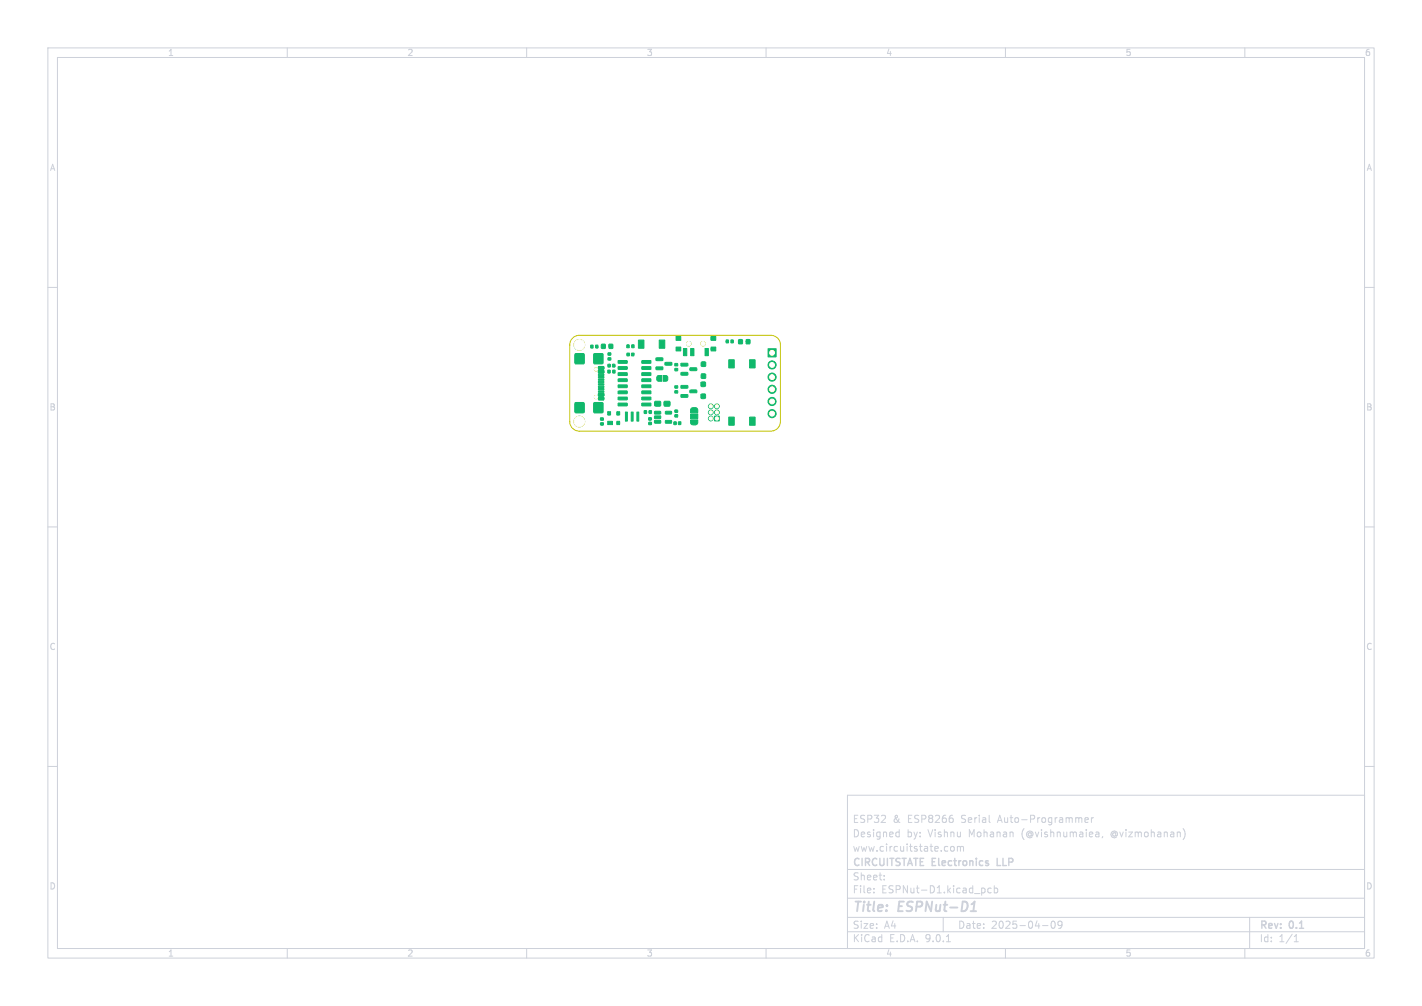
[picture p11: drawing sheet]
<svg xmlns="http://www.w3.org/2000/svg" width="297mm" height="210mm" viewBox="0 0 297 210" stroke-linecap="round" stroke-linejoin="round" font-family="sans-serif">
<g fill="none" stroke="#cdd1da" stroke-width=".21">
<path d="M10 10h277v190h-277zM12 12h273v186h-273zM60 10v2M110 10v2M160 10v2M210 10v2M260 10v2M10 60h2M285 60h2M10 110h2M285 110h2M10 160h2"/>
<path d="M177 166h108v32h-108zM187.4 173.7l.4 .1M187.8 173.2v1.5M187.8 174.6l-.4 .1M198.7 176.8l.3-.1 .3 .3v.4l-.3 .3-.3-.1-.2-.2zM199 170.9v.7M200 176.8l.4-.1 .2 .2M200 176.7v1M200.6 176.9l.2-.2 .4 .1v.9M200.6 176.9v.8M206.7 171.6l.1 .1M226.6 171.2l.7-.1-.1-.3-.4-.1-.2 .2 .1 .7h.5"/>
<path d="M228 170.7v1M228.4 170.7l-.4 .3M229 173.7h.3l.2 .2v.8M229.5 174.6l-.5 .1M229.5 174.1h-.5M230.3 174.6l-.1 .3M247.1 173a1.72 1.72 0 0 1 0 2.3M285 160h2M60 198v2M110 198v2M160 198v2M177 194.5h108"/>
<path d="M177 191.5h108M177 187.5h108M177 181.5h108M182.5 186.3v.1M182.5 185.5v.1M184.7 183.6v.1M184.7 182.8v.1M197 191.5v3M197.7 196.6h.8M205.5 185.4l.2 .3v.4l-.2 .3M207 185.5l-.4-.1-.3 .3 .2 .6h.5M207.7 185.5l.4-.1 .3 .3-.2 .6h-.5"/>
<path d="M207.7 184.9v1.5M210 198v2M217.7 193.2h1.2M219.7 192.4l.2-.1a.8 .8 0 0 1 .5 .7 .8 .8 0 0 1-.5 .8 1 1 0 0 1-.2-1.4zM221.8 192.9l-.3 .3h-.4l-.1-.3 .1-.5 .4-.1 .2 .1a.99 .99 0 0 1-.3 1.4h-.3M260 198v2M261 191.5v6.5M270.3 196.6h.9M270.3 195.5l.4-.4v1.5"/>
</g>
<path d="M202.7 190.2h1.2M203.1 188.7l.5-.5-.3 2" fill="none" stroke="#cdd1da" stroke-width=".4"/>
<path d="M208.3 179.2v1.5h.7" fill="none" stroke="#cdd1da" stroke-width=".3"/>
<g fill="#10b86b" stroke="#10b86b" stroke-width=".21">
<path d="M151.7 71h.4v.6h-.4z"/>
<path d="M152.7 71h.4v.6h-.4z"/>
<path d="M137.3 78.6l.2-.2h.7v1.2h-.7l-.2-.2z"/>
<path d="M138.5 78.4h.7l.2 .2 .1 .6-.2 .3-.8 .1z"/>
<path d="M146.4 79.8h.9v.8h-.9z"/>
<path d="M146.4 82.3h.9v.8h-.9z"/>
<path d="M154.3 70.9h.7v.8h-.7z"/>
<path d="M155.9 70.9h.7v.8h-.7z"/>
<path d="M135.6 85.7h.4v.6h-.4z"/>
<path d="M134.6 85.7h.4v.6h-.4z"/>
<path d="M129.1 75.3h1.8l.1 .5h-1.8z"/>
<path d="M129.1 76.6l1.8-.1 .1 .5-1.8 .1z"/>
<path d="M129.1 77.8h1.8l.1 .5-1.8 .1z"/>
<path d="M129.1 79.1h1.8l.1 .5-1.8 .1z"/>
<path d="M129.1 80.4l1.8-.1 .1 .5-1.8 .1z"/>
<path d="M129.1 81.6h1.8l.1 .5-1.8 .1z"/>
<path d="M129.1 82.9h1.8l.1 .5-1.8 .1z"/>
<path d="M129.1 84.2h1.8l.1 .5h-1.8z"/>
<path d="M134.1 84.2h1.8l.1 .5h-1.9z"/>
<path d="M134.1 82.9h1.8l.1 .5-1.9 .1z"/>
<path d="M134.1 81.6h1.8l.1 .5-1.9 .1z"/>
<path d="M134.1 80.4l1.8-.1 .1 .5-1.9 .1z"/>
<path d="M134.1 79.1h1.8l.1 .5-1.9 .1z"/>
<path d="M134.1 77.8h1.8l.1 .5-1.9 .1z"/>
<path d="M134.1 76.6l1.8-.1 .1 .5-1.9 .1z"/>
<path d="M134.1 75.3h1.8l.1 .5h-1.9z"/>
<path d="M128 77.3h.4v.5h-.4z"/>
<path d="M127 77.3h.4v.5h-.4z"/>
<path d="M123.4 72.1h.5v.5h-.5z"/>
<path d="M124.4 72.1h.5v.5h-.5z"/>
<path d="M148.5 72.5h1v.8h-1z"/>
<path d="M148.5 70.2h1v.8h-1z"/>
<path d="M141.2 72.5h1v.8h-1z"/>
<path d="M141.2 70.2h1v.8h-1z"/>
<path d="M147.2 72.8h.7v1.5h-.7z"/>
<path d="M144.2 72.8h.7v1.5h-.7z"/>
<path d="M142.7 72.8h.7v1.5h-.7z"/>
<path d="M131.9 73.7h.5v.6h-.5z"/>
<path d="M131 73.7h.4v.6h-.4z"/>
<path d="M133 86h.4v1.9h-.4z"/>
<path d="M131.8 86h.4v1.9h-.4z"/>
<path d="M130.6 86h.4v1.9h-.4z"/>
<path d="M141 75.9h.5v.5h-.5z"/>
<path d="M141 76.9h.5v.5h-.5z"/>
<path d="M140.8 88.1h.4v.5h-.4z"/>
<path d="M141.7 88.1h.5v.5h-.5z"/>
<path d="M137 74.7h1.4l.1 .5-1.4 .1z"/>
<path d="M137 76.6h1.4l.1 .5-1.4 .1z"/>
<path d="M138.9 75.7h1.4v.4l-1.3 .1z"/>
<path d="M130.9 72h.5v.6h-.5z"/>
<path d="M132 72h.4v.6h-.4z"/>
<path d="M127 74.7h.6v.5h-.6z"/>
<path d="M127 73.7h.6v.4h-.6z"/>
<path d="M142.2 80.5h1.4l.1 .5h-1.4z"/>
<path d="M142.2 82.4h1.4l.1 .5h-1.4z"/>
<path d="M144.1 81.5l1.4-.1v.5l-1.3 .1z"/>
<path d="M126.9 87.9h1v.7h-1z"/>
<path d="M128.8 87.9h.6v.7h-.6z"/>
<path d="M128.8 85.9h.6v.7h-.6z"/>
<path d="M126.9 85.9h.6v.7h-.6z"/>
<path d="M138.7 83.8h1.2v.9h-1.2z"/>
<path d="M136.8 83.8h1.1v.9h-1.1z"/>
<path d="M152.2 87.1h1.2v1.7h-1.2z"/>
<path d="M156.6 87.1h1.1v1.7h-1.1z"/>
<path d="M135.5 88.2h.5v.4h-.5z"/>
<path d="M135.5 87.2h.5v.5h-.5z"/>
<path d="M125 76.5h1l.1 .5-1 .1z"/>
<path d="M125 77.3h1l.1 .5-1 .1z"/>
<path d="M125 78.6h1.1v.2l-1 .1z"/>
<path d="M125 79.6h1.1v.2l-1 .1z"/>
<path d="M125 80.1h1.1v.2l-1 .1z"/>
<path d="M125 81.1h1.1v.2l-1 .1z"/>
<path d="M125 82.1h1l.1 .5-1 .1z"/>
<path d="M125 82.9h1l.1 .5-1 .1z"/>
<path d="M125 81.6h1.1v.2l-1 .1z"/>
<path d="M125 80.6h1.1v.2l-1 .1z"/>
<path d="M125 79.1h1.1v.2l-1 .1z"/>
<path d="M125 78.1h1.1v.2l-1 .1z"/>
<path d="M124.1 73.9h1.8v2h-1.8z"/>
<path d="M120.1 73.9h1.9v2h-1.9z"/>
<path d="M124.1 84.1h1.8v2h-1.8z"/>
<path d="M120.1 84.1h1.9v2h-1.9z"/>
<path d="M149.2 86.9h1v1h-1z"/>
<path d="M137.7 71h1.1v1.7h-1.1z"/>
<path d="M133.3 71h1.2v1.7h-1.2z"/>
<path d="M142.2 75.9l1.4-.1 .1 .5-1.4 .1z"/>
<path d="M142.2 77.8l1.4-.1 .1 .5-1.4 .1z"/>
<path d="M144.1 76.8h1.4v.5l-1.3 .1z"/>
<path d="M152.2 75.1h1.2v1.7h-1.2z"/>
<path d="M156.6 75.1h1.1v1.7h-1.1z"/>
<path d="M125.6 71.9h.8v.8h-.8z"/>
<path d="M127.2 71.9h.8v.8h-.8z"/>
<path d="M160.4 72.8h1.7v1.7h-1.7z"/>
<path d="M144.2 87.7h1.5v.7l-.4 .3h-.8l-.2-.3z"/>
<path d="M144.2 86.4h1.5v1h-1.5z"/>
<path d="M144.4 85.2h1.1l.2 .3v.7h-1.5v-.7z"/>
<path d="M146.5 75.6h.9v.8h-.9z"/>
<path d="M146.5 78.1h.9v.8h-.9z"/>
<path d="M125.4 87.2h.6v.5h-.6z"/>
<path d="M125.4 88.3h.6v.4h-.6z"/>
<path d="M141 81.6h.5v.4h-.5z"/>
<path d="M141 80.6h.5v.4h-.5z"/>
<path d="M127.9 76.1h.5v.5h-.5z"/>
<path d="M127 76.1h.5v.5h-.5z"/>
<path d="M141 85.6h.5v.5h-.5z"/>
<path d="M141 86.6h.5v.4h-.5z"/>
<path d="M136.7 85.9h1.2l.1 .5h-1.2z"/>
<path d="M136.7 86.8h1.2l.1 .5-1.2 .1z"/>
<path d="M136.7 87.8h1.2l.1 .5h-1.2z"/>
<path d="M139 87.8h1.2l.1 .5h-1.2z"/>
<path d="M139 85.9h1.2l.1 .5h-1.2z"/>
<circle cx="121" cy="88" r="1.1"/>
<circle cx="146.8" cy="71.7" r=".45"/>
<circle cx="143.8" cy="71.7" r=".45"/>
<circle cx="121" cy="72" r="1.1"/>
<circle cx="124.5" cy="77.1" r=".33"/>
<circle cx="124.5" cy="82.9" r=".33"/>
<circle cx="148.5" cy="87.4" r=".5"/>
<circle cx="149.7" cy="86.1" r=".5"/>
<circle cx="148.5" cy="86.1" r=".5"/>
<circle cx="149.7" cy="84.8" r=".5"/>
<circle cx="148.5" cy="84.8" r=".5"/>
<circle cx="161.3" cy="76.2" r=".85"/>
<circle cx="161.3" cy="78.7" r=".85"/>
<circle cx="161.3" cy="81.3" r=".85"/>
<circle cx="161.3" cy="83.8" r=".85"/>
<circle cx="161.3" cy="86.3" r=".85"/>
</g>
<path d="M119.6 70.6l.6-.4 .8-.2h40a2 2 0 0 1 2 2v16a2 2 0 0 1-2 2h-40a2 2 0 0 1-2-2v-16l.1-.7z" fill="none" stroke="#c2c200" stroke-width=".21"/>
<g fill="#c2c200" stroke="#c2c200" stroke-width=".21">
<circle cx="121" cy="88" r="1.1"/>
<circle cx="146.8" cy="71.7" r=".45"/>
<circle cx="143.8" cy="71.7" r=".45"/>
<circle cx="121" cy="72" r="1.1"/>
<circle cx="124.5" cy="77.1" r=".33"/>
<circle cx="124.5" cy="82.9" r=".33"/>
<circle cx="149.7" cy="87.4" r=".33"/>
<circle cx="148.5" cy="87.4" r=".33"/>
<circle cx="149.7" cy="86.1" r=".33"/>
<circle cx="148.5" cy="86.1" r=".33"/>
<circle cx="149.7" cy="84.8" r=".33"/>
<circle cx="148.5" cy="84.8" r=".33"/>
<circle cx="161.3" cy="73.6" r=".5"/>
<circle cx="161.3" cy="76.2" r=".5"/>
<circle cx="161.3" cy="78.7" r=".5"/>
<circle cx="161.3" cy="81.3" r=".5"/>
<circle cx="161.3" cy="83.8" r=".5"/>
<circle cx="161.3" cy="86.3" r=".5"/>
</g>
<g fill="#fff" stroke="#fff" stroke-width=".21">
<circle cx="121" cy="88" r="1.1"/>
<circle cx="146.8" cy="71.7" r=".45"/>
<circle cx="143.8" cy="71.7" r=".45"/>
<circle cx="121" cy="72" r="1.1"/>
<circle cx="124.5" cy="77.1" r=".33"/>
<circle cx="124.5" cy="82.9" r=".33"/>
<circle cx="149.7" cy="87.4" r=".33"/>
<circle cx="148.5" cy="87.4" r=".33"/>
<circle cx="149.7" cy="86.1" r=".33"/>
<circle cx="148.5" cy="86.1" r=".33"/>
<circle cx="149.7" cy="84.8" r=".33"/>
<circle cx="148.5" cy="84.8" r=".33"/>
<circle cx="161.3" cy="73.6" r=".5"/>
<circle cx="161.3" cy="76.2" r=".5"/>
<circle cx="161.3" cy="78.7" r=".5"/>
<circle cx="161.3" cy="81.3" r=".5"/>
<circle cx="161.3" cy="83.8" r=".5"/>
<circle cx="161.3" cy="86.3" r=".5"/>
</g>
<g font-size="2.8" fill="#cdd1da">
<text x="178" y="190.9">Title:</text>
<text x="187.7" y="190.9">ESPNut-D1</text>
</g>
<g font-size="2.1" fill="#cdd1da">
<text x="178" y="172">ESP32</text>
<text x="186.4" y="172">&amp;</text>
<text x="189.6" y="172">ESP8266</text>
<text x="200.9" y="172">Serial</text>
<text x="208.7" y="172">Auto-Programmer</text>
<text x="178" y="178">www.circuitstate.com</text>
<text x="178" y="175">Designed</text>
<text x="189.4" y="175">by:</text>
<text x="193.9" y="175">Vishnu</text>
<text x="202.5" y="175">Mohanan</text>
<text x="213.6" y="175">(@vishnumaiea,</text>
<text x="232.4" y="175">@vizmohanan)</text>
<text x="178" y="184">Sheet:</text>
<text x="178" y="181.2">CIRCUITSTATE Electronics</text>
<text x="208.9" y="181.2">LLP</text>
<text x="178" y="186.7">File:</text>
<text x="184.1" y="186.7">ESPNut-D1.kicad_pcb</text>
<text x="178" y="196.9">KiCad</text>
<text x="178" y="194.1">Size:</text>
<text x="184.7" y="194.1">A4</text>
<text x="185.7" y="196.9">E.D.A.</text>
<text x="193.3" y="196.9">9.0.1</text>
<text x="200" y="194.1">Date:</text>
<text x="207" y="194.1">2025-04-09</text>
<text x="263" y="194.3">Rev:</text>
<text x="263" y="196.9">Id:</text>
<text x="267.1" y="196.9">1/1</text>
<text x="269.4" y="194.3">0.1</text>
</g>
<g font-size="1.8" fill="#cdd1da">
<text x="35" y="11.9">1</text>
<text x="85" y="11.9">2</text>
<text x="135" y="11.9">3</text>
<text x="185" y="11.9">4</text>
<text x="235" y="11.9">5</text>
<text x="285" y="11.9">6</text>
<text x="10.3" y="35.9">A</text>
<text x="285.4" y="35.9">A</text>
<text x="10.3" y="85.9">B</text>
<text x="285.3" y="85.9">B</text>
<text x="10.3" y="135.9">C</text>
<text x="285.3" y="135.9">C</text>
<text x="10.3" y="185.9">D</text>
<text x="285.3" y="185.9">D</text>
<text x="35" y="199.9">1</text>
<text x="85" y="199.9">2</text>
<text x="135" y="199.9">3</text>
<text x="185" y="199.9">4</text>
<text x="235" y="199.9">5</text>
<text x="285" y="199.9">6</text>
</g>
</svg>
